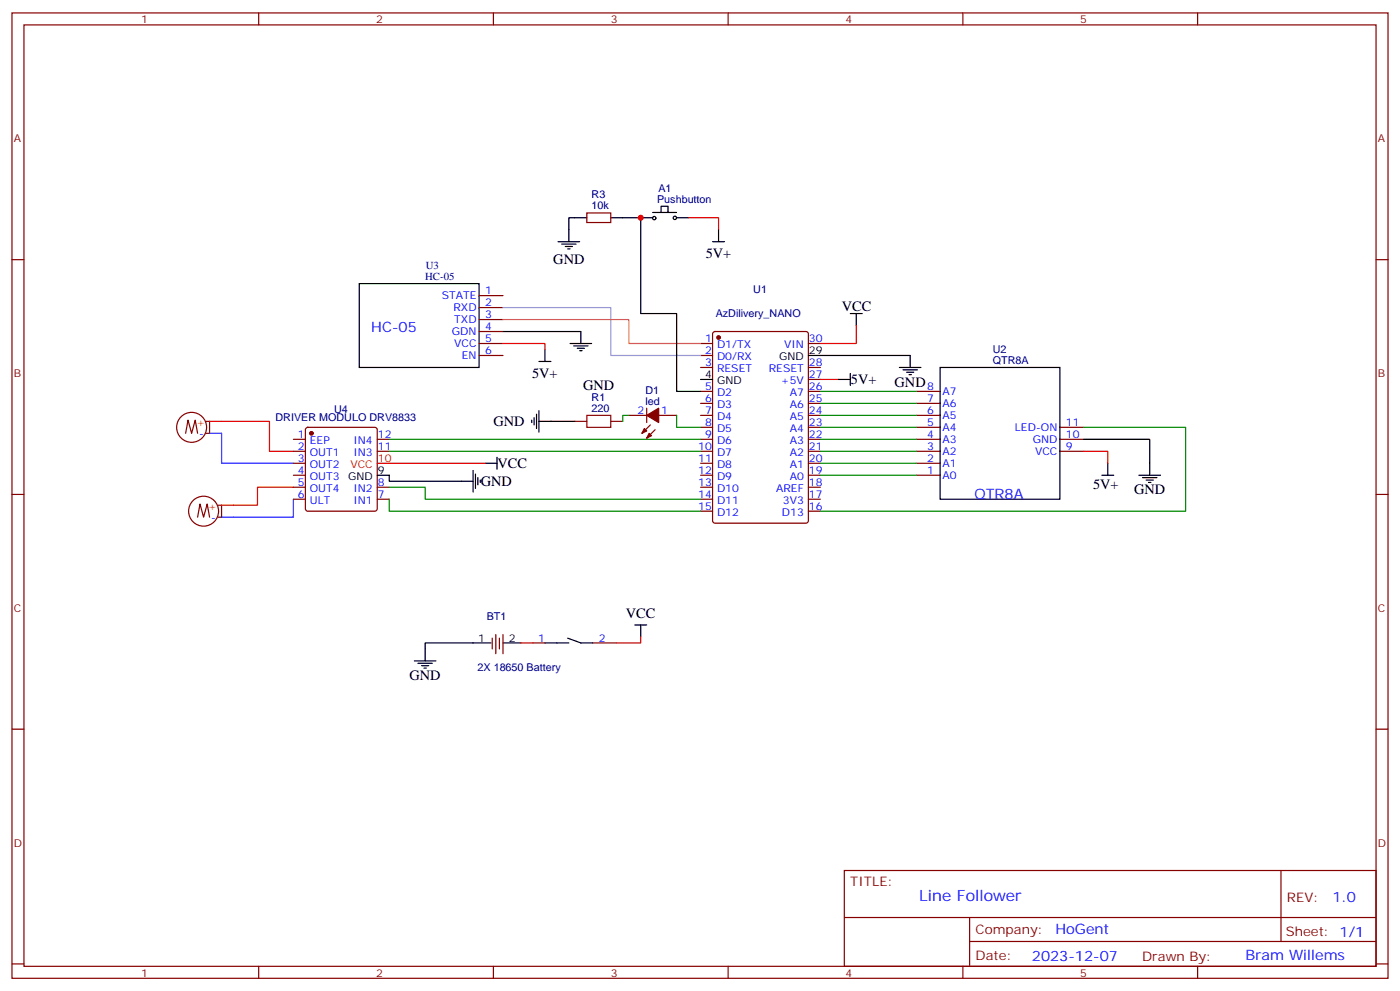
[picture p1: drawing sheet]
<svg xmlns="http://www.w3.org/2000/svg" width="412mm" height="292mm" viewBox="0 0 412 292" stroke-linecap="round" stroke-linejoin="round" font-family="sans-serif">
<g fill="none" stroke="#870000" stroke-width=".35">
<path d="M3.5 3.8h405.4v284.3h-405.4zM7.1 7.3h398.2v277.3h-398.2zM76.2 3.8v3.5M145.3 3.8v3.5M214.5 3.8v3.5M283.6 3.8v3.5M352.8 3.8v3.5M3.5 76.5h3.6M172.9 62.7h7v2.8h-7zM405.3 76.5h3.6M141.1 87.1h7.1M141.1 90.6h7.1"/>
<path d="M141.1 94.1h7.1M141.1 97.6h7.1M210.1 97.9l.5-.3h26.8l.7 .5v55.3l-.4 .6-27.1 .1-.6-.5-.1-55.2zM141.1 101.2h7.1M141.1 104.7h7.1M206.4 101.2h3.5M206.4 104.7h3.5M206.4 108.2h3.5M206.4 115.3h3.5M206.4 118.8h3.5M238.1 101.2h3.6M238.1 108.2h3.6"/>
<path d="M238.1 115.3h3.6M238.1 118.8h3.6M238.1 111.8h3.6M269.9 115.3h7M269.9 118.8h7M54.7 127.6l.7-3.8 1 3.8 1.1-3.8 .7 3.8M60.7 124.1h1v3.5h-1M86.4 129.4h3.6M86.4 132.9h3.6M86.4 136.5h3.6M86.4 140h3.6M90.2 126.1l.5-.2h19.7l.5 .2 .2 .5v23.3l-.2 .5-.5 .2h-19.7l-.5-.3-.2-.4v-23.3z"/>
<path d="M111.1 129.4h3.6M111.1 132.9h3.6M169.3 124.1h3.6M179.9 124.1h3.5M185.2 122.3h5.3M190.5 120.2v4.3M191.6 125.2l-2.5 2.4M193 126.6l-2.5 2.4M194 122.3h5.3M206.4 122.3h3.5M206.4 125.9h3.5M206.4 129.4h3.5"/>
<path d="M206.4 132.9h3.5M206.4 136.5h3.5M206.4 140h3.5M238.1 122.3h3.6M238.1 125.9h3.6M238.1 129.4h3.6M238.1 132.9h3.6M238.1 136.5h3.6M238.1 140h3.6M269.9 122.3h7M269.9 125.9h7M269.9 129.4h7"/>
<path d="M269.9 132.9h7M269.9 136.5h7M269.9 140h7M312.2 125.9h7.1M312.2 129.4h7.1M312.2 132.9h7.1M3.5 145.6h3.6M58.2 152.3l.7-3.9 1.1 3.9 1-3.9 .7 3.9M64.2 148.8h1.1v3.5h-1.1M86.4 143.5h3.6M86.4 147h3.6M111.1 143.5h3.6"/>
<path d="M111.1 147h3.6M206.4 143.5h3.5M206.4 147h3.5M206.4 150.6h3.5M238.1 143.5h3.6M238.1 147h3.6M238.1 150.6h3.6M405.3 145.6h3.6M145 188v3.1M146 186.9v5.6M147.1 188v3.1M148.2 186.9v5.6"/>
<path d="M157 189.4h3.5M174.6 189.4h7.1M3.5 214.8h3.6M405.3 214.8h3.6M248.7 256.4h156.6v28.2h-156.6zM377.3 256.4v20.9M248.7 270.2h156.5M285.6 277.3h119.6M285.6 270.2v14.2M3.5 283.9h3.6M76.2 284.6v3.5M145.3 284.6v3.5"/>
<path d="M214.5 284.6v3.5M283.6 284.6v3.5M352.8 284.6v3.5M405.3 283.9h3.6"/>
<circle cx="56.4" cy="125.9" r="4.4"/>
<circle cx="60" cy="150.6" r="4.4"/>
</g>
<g fill="#870000" stroke="#870000" stroke-width=".35">
<path d="M190.5 122.3l3.5-2.1v4.3z"/>
<path d="M189.8 126.2l.7 .7-1.4 .7z"/>
<path d="M191.2 127.6l.7 .7-1.4 .7z"/>
<circle cx="211.7" cy="99.4" r=".53"/>
<circle cx="91.7" cy="127.6" r=".53"/>
</g>
<g fill="none" stroke="#000" stroke-width=".35">
<path d="M164.4 71.2h6.3M165.5 71.9h4.2M166.5 72.6h2.1M167.2 73.3h.7M172.9 64.1h-5.3v7.1M179.9 64.1h8.8v28.3h10.6v22.9h7.1M188.7 64.1h3.6M192.3 62.6h7M196.8 62.5v-1.8h-2.1v1.8M199.3 64.1h3.5M209.9 71.2h3.5M211.7 67.7v3.5"/>
<path d="M105.8 83.5h35.3v24.7h-35.3zM148.2 97.6h22.9v3.6M250.5 92.4h3.5M252.2 92.4v3.5M158.7 106.5h3.6M160.5 102.9v3.6M167.9 101.2h6.4M169 101.9h4.2M170 102.6h2.2M170.7 103.3h.7M206.4 111.8h3.5M238.1 104.7h30v3.5"/>
<path d="M246.9 111.8h3.6M250.5 110v3.5M264.9 108.2h6.4M266 108.9h4.2M267.1 109.6h2.1M267.8 110.3h.7M276.9 108.2h35.3v38.8h-35.3zM111.1 140h3.6v1.7h24.6M139.3 138.6v6.3M140.1 139.6v4.3M142.9 136.5h3.5M146.4 134.7v3.5"/>
<path d="M156.6 123.8v.7M157.3 123v2.2M158 122v4.2M158.7 124.1h10.6M158.7 120.9v6.4M319.3 129.4h19.4v10.6M324.6 140h3.5M326.3 136.5v3.5M335.5 140h6.3M140.8 140.7v2.1M141.5 141.4v.7M336.5 140.7h4.3"/>
<path d="M337.6 141.4h2.1M338.3 142.1h.7M122.1 194.7h6.3M123.1 195.4h4.3M124.2 196.1h2.1M124.9 196.8h.7M144.6 189.4h-19.4v5.3M148.2 189.4h5.3M160.5 189.4h7.1M167.2 188l3.9 1.4h3.5M187 184.1h3.5M188.7 184.1v3.5"/>
<circle cx="192.7" cy="64.2" r=".49"/>
<circle cx="198.8" cy="64.2" r=".49"/>
</g>
<g fill="none" stroke="#008700" stroke-width=".35">
<path d="M241.7 118.8h28.2M241.7 115.3h28.2M114.7 132.9h91.7M114.7 129.4h91.7M185.2 122.3h-1.8v1.8M199.3 122.3v3.6h7.1M241.7 140h28.2M241.7 136.5h28.2M241.7 132.9h28.2M241.7 129.4h28.2M241.7 125.9h28.2M241.7 122.3h28.2"/>
<path d="M319.3 125.9h29.9v24.7h-107.5M114.7 147v3.6h91.7M114.7 143.5h10.5v3.5h81.2"/>
</g>
<path d="M148.2 90.6h31.7v14.1h26.5" fill="none" stroke="#99c" stroke-width=".35"/>
<path d="M148.2 94.1h37v7.1h21.2" fill="none" stroke="#f90" stroke-width=".35"/>
<path d="M61.7 127.6h3.6v8.9h21.1M86.4 147v5.3h-21.1" fill="none" stroke="#00f" stroke-width=".35"/>
<path d="M202.8 64.1h8.9v3.6M252.2 95.9v5.3h-10.5M148.2 101.2h12.3v1.7M241.7 111.8h5.2M61.7 124.1h17.7v8.8h7M111.1 136.5h31.8M319.3 132.9h7v3.6M86.4 143.5h-10.6v5.3h-10.5M153.5 189.4h3.5M188.7 187.6v1.8h-7" fill="none" stroke="#f00" stroke-width=".35"/>
<path d="M172.9 122.3h7v3.6h-7z" fill="none" stroke="#a10000" stroke-width=".35"/>
<circle cx="188.7" cy="64.1" r=".88" fill="#c00"/>
<text font-size="4.6" fill="#00f" x="270.8" y="265.4">Line Follower</text>
<g font-size="4.2">
<text x="163" y="77.9">GND</text>
<text x="207.9" y="76.1">5V+</text>
<text x="248" y="91.7">VCC</text>
<text x="156.7" y="111.4">5V+</text>
<text x="250.6" y="113.2">5V+</text>
<text x="263.5" y="113.9">GND</text>
<text x="171.8" y="114.9">GND</text>
<text x="145.3" y="125.6">GND</text>
<text x="146.6" y="137.9">VCC</text>
<text x="141.6" y="143.2">GND</text>
<text x="322" y="143.9">5V+</text>
<text x="334.1" y="145.6">GND</text>
<text x="184.4" y="182">VCC</text>
<text x="120.6" y="200.3">GND</text>
</g>
<g font-size="4.2" fill="#00f">
<text x="109.4" y="97.6">HC-05</text>
<text x="287" y="146.9">QTR8A</text>
<text x="392.5" y="265.7">1.0</text>
<text x="310.9" y="275.2">HoGent</text>
<text x="304" y="283">2023-12-07</text>
<text x="366.9" y="282.9">Bram Willems</text>
</g>
<g font-size="3.9" fill="#800">
<text x="250.5" y="261">TITLE:</text>
<text x="379.1" y="265.7">REV:</text>
<text x="287.4" y="275.2">Company:</text>
<text x="378.7" y="275.8">Sheet: 1/1</text>
<text x="287.4" y="282.9">Date:</text>
<text x="336.4" y="282.9">Drawn By:</text>
</g>
<g font-size="3.2" fill="#800">
<text x="41.6" y="6.8">1</text>
<text x="110.8" y="6.8">2</text>
<text x="179.9" y="6.8">3</text>
<text x="249.1" y="6.8">4</text>
<text x="318.2" y="6.8">5</text>
<text x="4.1" y="41.9">A</text>
<text x="405.9" y="41.9">A</text>
<text x="4.1" y="111.1">B</text>
<text x="405.9" y="111.1">B</text>
<text x="4.1" y="180.2">C</text>
<text x="405.9" y="180.2">C</text>
<text x="4.1" y="249.3">D</text>
<text x="405.9" y="249.3">D</text>
<text x="41.6" y="287.6">1</text>
<text x="110.8" y="287.6">2</text>
<text x="179.9" y="287.6">3</text>
<text x="249.1" y="287.6">4</text>
<text x="318.2" y="287.6">5</text>
</g>
<g font-size="3.2" fill="#000080">
<text x="174.3" y="58.4">R3</text>
<text x="193.6" y="59.7">Pushbutton</text>
<text x="193.9" y="56.5">A1</text>
<text x="174.3" y="61.7">10k</text>
<text x="125.2" y="82.5">HC-05</text>
<text x="125.4" y="79.2">U3</text>
<text x="221.9" y="86.4">U1</text>
<text x="210.8" y="93.5">AzDilivery_NANO</text>
<text x="292.5" y="107.2">QTR8A</text>
<text x="292.5" y="104.1">U2</text>
<text x="174.3" y="118.1">R1</text>
<text x="190.2" y="119.2">led</text>
<text x="190.2" y="116">D1</text>
<text x="81.1" y="124.1">DRIVER MODULO DRV8833</text>
<text x="98.4" y="121.6">U4</text>
<text x="174.3" y="121.3">220</text>
<text x="143.4" y="182.7">BT1</text>
<text x="140.7" y="197.6">2X 18650 Battery</text>
</g>
<g font-size="3.2" fill="#00f">
<text x="130.2" y="88.1">STATE</text>
<text x="142.9" y="86.7">1</text>
<text x="133.6" y="91.7">RXD</text>
<text x="133.8" y="95.2">TXD</text>
<text x="142.9" y="90.2">2</text>
<text x="142.9" y="93.8">3</text>
<text x="133.1" y="98.7">GDN</text>
<text x="142.9" y="97.3">4</text>
<text x="142.9" y="100.8">5</text>
<text x="207.7" y="100.8">1</text>
<text x="238.3" y="100.8">30</text>
<text x="133.8" y="102.2">VCC</text>
<text x="136" y="105.8">EN</text>
<text x="142.9" y="104.4">6</text>
<text x="207.7" y="104.4">2</text>
<text x="207.7" y="107.9">3</text>
<text x="211.2" y="102.6">D1/TX</text>
<text x="211.2" y="106.1">D0/RX</text>
<text x="230.9" y="102.6">VIN</text>
<text x="238.3" y="107.9">28</text>
<text x="211.2" y="109.6">RESET</text>
<text x="226.5" y="109.6">RESET</text>
<text x="230" y="113.2">+5V</text>
<text x="238.3" y="111.4">27</text>
<text x="207.7" y="114.9">5</text>
<text x="207.7" y="118.5">6</text>
<text x="211.2" y="116.7">D2</text>
<text x="232.6" y="116.7">A7</text>
<text x="238.3" y="118.5">25</text>
<text x="238.3" y="114.9">26</text>
<text x="273.1" y="118.5">7</text>
<text x="273.1" y="114.9">8</text>
<text x="277.6" y="119.9">A6</text>
<text x="277.6" y="116.3">A7</text>
<text x="187.8" y="122">2</text>
<text x="194.7" y="122">1</text>
<text x="207.7" y="122">7</text>
<text x="207.7" y="125.5">8</text>
<text x="211.2" y="120.2">D3</text>
<text x="211.2" y="123.8">D4</text>
<text x="232.6" y="123.8">A5</text>
<text x="232.6" y="120.2">A6</text>
<text x="238.3" y="125.5">23</text>
<text x="238.3" y="122">24</text>
<text x="273.1" y="125.5">5</text>
<text x="273.1" y="122">6</text>
<text x="277.6" y="123.4">A5</text>
<text x="314" y="125.5">11</text>
<text x="58.6" y="128.7">-</text>
<text x="87.8" y="129">1</text>
<text x="91.3" y="130.8">EEP</text>
<text x="104.1" y="130.8">IN4</text>
<text x="111.3" y="129">12</text>
<text x="207.7" y="129">9</text>
<text x="211.2" y="127.3">D5</text>
<text x="211.2" y="130.8">D6</text>
<text x="232.6" y="130.8">A3</text>
<text x="232.6" y="127.3">A4</text>
<text x="238.3" y="129">22</text>
<text x="273.1" y="129">4</text>
<text x="277.6" y="130.5">A3</text>
<text x="277.6" y="126.9">A4</text>
<text x="299" y="126.9">LED-ON</text>
<text x="304.2" y="130.5">GND</text>
<text x="314" y="129">10</text>
<text x="87.8" y="132.6">2</text>
<text x="87.8" y="136.1">3</text>
<text x="91.3" y="134.3">OUT1</text>
<text x="91.3" y="137.9">OUT2</text>
<text x="104.1" y="134.3">IN3</text>
<text x="111.3" y="132.6">11</text>
<text x="205.7" y="132.6">10</text>
<text x="205.7" y="136.1">11</text>
<text x="211.2" y="134.3">D7</text>
<text x="211.2" y="137.9">D8</text>
<text x="232.6" y="137.9">A1</text>
<text x="232.6" y="134.3">A2</text>
<text x="238.3" y="136.1">20</text>
<text x="238.3" y="132.6">21</text>
<text x="273.1" y="136.1">2</text>
<text x="273.1" y="132.6">3</text>
<text x="277.6" y="137.5">A1</text>
<text x="277.6" y="134">A2</text>
<text x="304.9" y="134">VCC</text>
<text x="314" y="132.6">9</text>
<text x="87.8" y="139.6">4</text>
<text x="87.8" y="143.2">5</text>
<text x="91.3" y="141.4">OUT3</text>
<text x="111.3" y="143.2">8</text>
<text x="205.7" y="139.6">12</text>
<text x="205.7" y="143.2">13</text>
<text x="211.2" y="141.4">D9</text>
<text x="232.6" y="141.4">A0</text>
<text x="238.3" y="143.2">18</text>
<text x="238.3" y="139.6">19</text>
<text x="273.1" y="139.6">1</text>
<text x="277.6" y="141">A0</text>
<text x="87.8" y="146.7">6</text>
<text x="91.3" y="144.9">OUT4</text>
<text x="91.3" y="148.4">ULT</text>
<text x="104.1" y="148.4">IN1</text>
<text x="104.1" y="144.9">IN2</text>
<text x="111.3" y="146.7">7</text>
<text x="205.7" y="146.7">14</text>
<text x="211.2" y="144.9">D10</text>
<text x="211.2" y="148.4">D11</text>
<text x="228.6" y="144.9">AREF</text>
<text x="230.6" y="148.4">3V3</text>
<text x="238.3" y="146.7">17</text>
<text x="62.2" y="153.4">-</text>
<text x="205.7" y="150.2">15</text>
<text x="211.2" y="152">D12</text>
<text x="230.3" y="152">D13</text>
<text x="238.3" y="150.2">16</text>
<text x="158.5" y="189">1</text>
<text x="176.4" y="189">2</text>
</g>
<g font-size="3.2">
<text x="229.5" y="106.1">GND</text>
<text x="238.3" y="104.4">29</text>
<text x="207.7" y="111.4">4</text>
<text x="211.2" y="113.2">GND</text>
<text x="102.5" y="141.4">GND</text>
<text x="111.3" y="139.6">9</text>
<text x="140.9" y="189">1</text>
<text x="149.9" y="189">2</text>
</g>
<g font-size="3.2" fill="#f00">
<text x="57.8" y="125.5">+</text>
<text x="103.2" y="137.9">VCC</text>
<text x="111.3" y="136.1">10</text>
<text x="61.4" y="150.2">+</text>
</g>
</svg>
